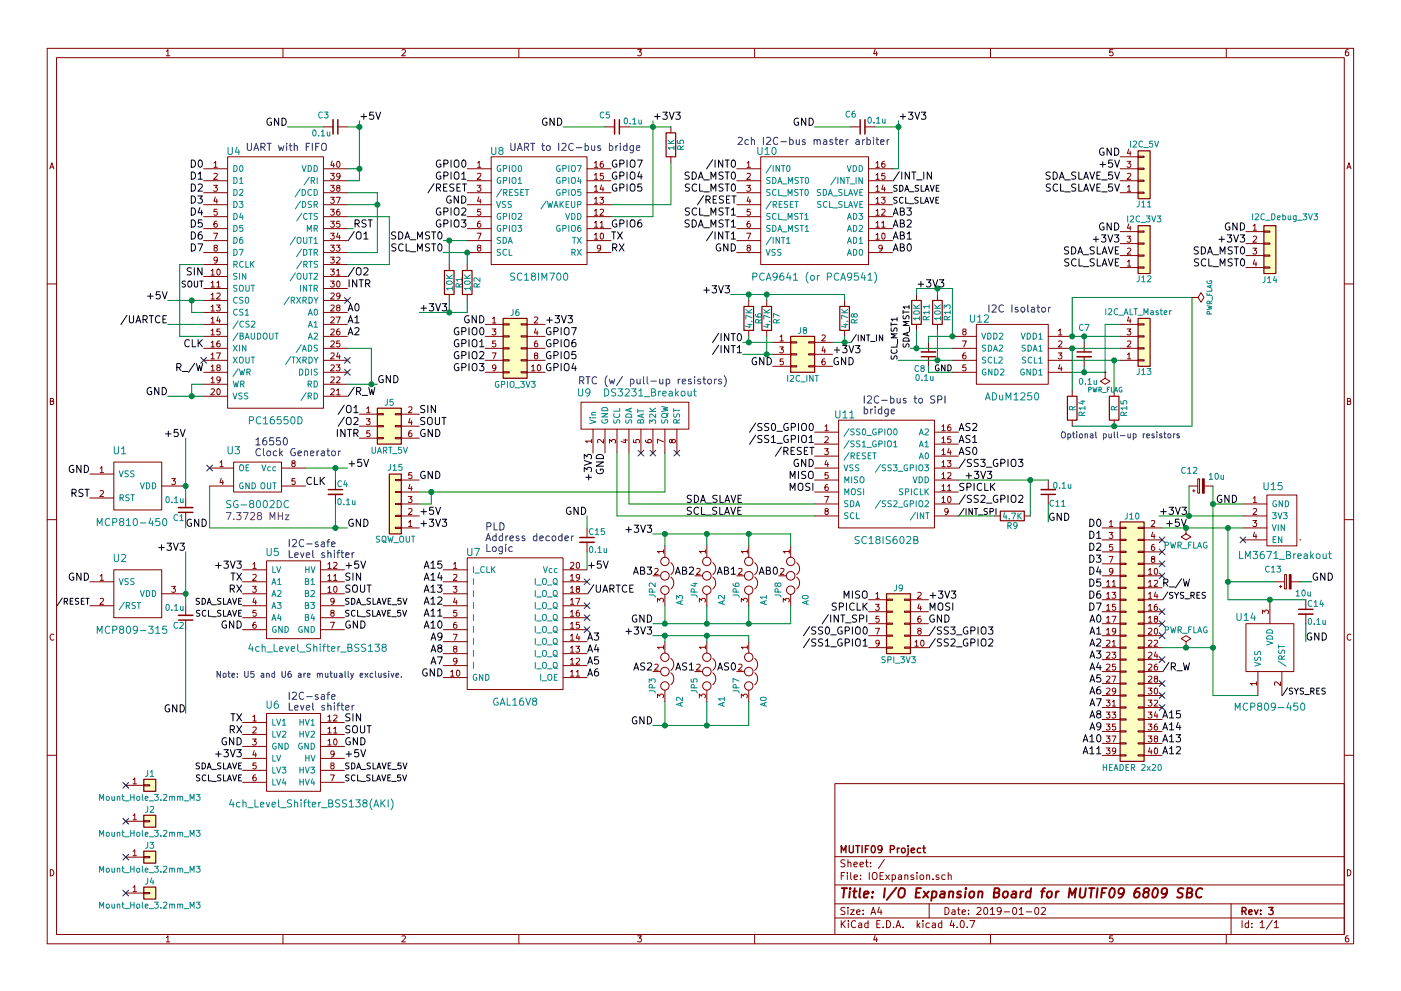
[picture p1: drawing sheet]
EESchema Schematic File Version 2
LIBS:sbclib
LIBS:power
LIBS:device
LIBS:switches
LIBS:relays
LIBS:motors
LIBS:transistors
LIBS:conn
LIBS:linear
LIBS:regul
LIBS:74xx
LIBS:cmos4000
LIBS:adc-dac
LIBS:memory
LIBS:xilinx
LIBS:microcontrollers
LIBS:dsp
LIBS:microchip
LIBS:analog_switches
LIBS:motorola
LIBS:texas
LIBS:intel
LIBS:audio
LIBS:interface
LIBS:digital-audio
LIBS:philips
LIBS:display
LIBS:cypress
LIBS:siliconi
LIBS:opto
LIBS:atmel
LIBS:contrib
LIBS:valves
LIBS:IOExpansion-cache
EELAYER 25 0
EELAYER END
$Descr A4 11693 8268
encoding utf-8
Sheet 1 1
Title "I/O Expansion Board for MUTIF09 6809 SBC"
Date "2019-01-02"
Rev "3"
Comp "MUTIF09 Project"
Comment1 ""
Comment2 ""
Comment3 ""
Comment4 ""
$EndDescr
$Comp
L PC16550D U4
U 1 1
P 2300 2400
F 0 "U4" H 1950 3550 60  0000 C CNN
F 1 "PC16550D" H 2300 1300 60  0000 C CNN
F 2 "Housings_DIP:DIP-40_W15.24mm" H 2300 2400 60  0001 C CNN
F 3 "" H 2300 2400 60  0001 C CNN
	1    2300 2400
	1    0    0    -1  
$EndComp
$Comp
L SG-8002DC U3
U 1 1
P 2150 4000
F 0 "U3" H 1950 4250 60  0000 C CNN
F 1 "SG-8002DC" H 2150 3800 60  0000 C CNN
F 2 "Oscillators:Oscillator_DIP-8" H 2150 3450 60  0001 C CNN
F 3 "" H 2150 3450 60  0001 C CNN
F 4 "7.3728 MHz" H 2150 3700 60  0000 C CNN "Frequency"
	1    2150 4000
	1    0    0    -1  
$EndComp
$Comp
L SC18IM700 U8
U 1 1
P 4500 1750
F 0 "U8" H 4150 2250 60  0000 C CNN
F 1 "SC18IM700" H 4500 1200 60  0000 C CNN
F 2 "ioexplib:DIP-16_W15.24mm" H 4500 1100 60  0001 C CNN
F 3 "" H 4500 1100 60  0001 C CNN
	1    4500 1750
	1    0    0    -1  
$EndComp
$Comp
L PCA9641 U10
U 1 1
P 6800 1750
F 0 "U10" H 6400 2250 60  0000 C CNN
F 1 "PCA9641 (or PCA9541)" H 6800 1200 60  0000 C CNN
F 2 "ioexplib:DIP-16_W15.24mm" H 6750 1100 60  0001 C CNN
F 3 "" H 6750 1100 60  0001 C CNN
	1    6800 1750
	1    0    0    -1  
$EndComp
$Comp
L SC18IS602B U11
U 1 1
P 7400 3950
F 0 "U11" H 7050 4450 60  0000 C CNN
F 1 "SC18IS602B" H 7400 3400 60  0000 C CNN
F 2 "ioexplib:DIP-16_W15.24mm" H 7400 3300 60  0001 C CNN
F 3 "" H 7400 3300 60  0001 C CNN
	1    7400 3950
	1    0    0    -1  
$EndComp
$Comp
L Conn_02x20_Odd_Even J10
U 1 1
P 9400 5300
F 0 "J10" H 9450 6300 50  0000 C CNN
F 1 "HEADER 2x20" H 9450 4200 50  0000 C CNN
F 2 "Pin_Headers:Pin_Header_Straight_2x20_Pitch2.54mm" H 9400 5300 50  0001 C CNN
F 3 "" H 9400 5300 50  0001 C CNN
	1    9400 5300
	1    0    0    -1  
$EndComp
$Comp
L CP_Small C13
U 1 1
P 10750 4850
F 0 "C13" V 10850 4900 50  0000 L CNN
F 1 "10u" V 10650 4650 50  0000 L CNN
F 2 "Capacitors_THT:CP_Radial_D5.0mm_P2.50mm" H 10750 4850 50  0001 C CNN
F 3 "" H 10750 4850 50  0001 C CNN
	1    10750 4850
	0    -1   -1   0   
$EndComp
$Comp
L MCP810 U1
U 1 1
P 1150 4050
F 0 "U1" H 1000 4350 60  0000 C CNN
F 1 "MCP810-450" H 1100 3750 60  0000 C CNN
F 2 "TO_SOT_Packages_SMD:SOT-23" H 1250 3550 60  0001 C CNN
F 3 "" H 1250 3550 60  0001 C CNN
	1    1150 4050
	1    0    0    -1  
$EndComp
$Comp
L MCP809 U2
U 1 1
P 1150 4950
F 0 "U2" H 1000 5250 60  0000 C CNN
F 1 "MCP809-315" H 1100 4650 60  0000 C CNN
F 2 "TO_SOT_Packages_SMD:SOT-23" H 1250 4450 60  0001 C CNN
F 3 "" H 1250 4450 60  0001 C CNN
	1    1150 4950
	1    0    0    -1  
$EndComp
$Comp
L Conn_02x05_Odd_Even J9
U 1 1
P 7450 5200
F 0 "J9" H 7500 5500 50  0000 C CNN
F 1 "SPI_3V3" H 7500 4900 50  0000 C CNN
F 2 "Pin_Headers:Pin_Header_Angled_2x05_Pitch2.54mm" H 7450 5200 50  0001 C CNN
F 3 "" H 7450 5200 50  0001 C CNN
	1    7450 5200
	1    0    0    -1  
$EndComp
$Comp
L C_Small C3
U 1 1
P 2800 1050
F 0 "C3" V 2700 900 50  0000 L CNN
F 1 "0.1u" V 2850 850 50  0000 L CNN
F 2 "Capacitors_THT:C_Disc_D4.3mm_W1.9mm_P5.00mm" H 2800 1050 50  0001 C CNN
F 3 "" H 2800 1050 50  0001 C CNN
	1    2800 1050
	0    1    1    0   
$EndComp
$Comp
L C_Small C5
U 1 1
P 5150 1050
F 0 "C5" V 5050 900 50  0000 L CNN
F 1 "0.1u" V 5100 1100 50  0000 L CNN
F 2 "Capacitors_THT:C_Disc_D4.3mm_W1.9mm_P5.00mm" H 5150 1050 50  0001 C CNN
F 3 "" H 5150 1050 50  0001 C CNN
	1    5150 1050
	0    1    1    0   
$EndComp
$Comp
L C_Small C11
U 1 1
P 8750 4100
F 0 "C11" H 8600 4200 50  0000 L CNN
F 1 "0.1u" H 8550 4050 50  0000 L CNN
F 2 "Capacitors_THT:C_Disc_D4.3mm_W1.9mm_P5.00mm" H 8750 4100 50  0001 C CNN
F 3 "" H 8750 4100 50  0001 C CNN
	1    8750 4100
	-1   0    0    1   
$EndComp
$Comp
L C_Small C6
U 1 1
P 7200 1050
F 0 "C6" V 7300 1100 50  0000 L CNN
F 1 "0.1u" V 7250 850 50  0000 L CNN
F 2 "Capacitors_THT:C_Disc_D4.3mm_W1.9mm_P5.00mm" H 7200 1050 50  0001 C CNN
F 3 "" H 7200 1050 50  0001 C CNN
	1    7200 1050
	0    -1   -1   0   
$EndComp
$Comp
L C_Small C8
U 1 1
P 7750 2950
F 0 "C8" H 7775 3075 50  0000 L CNN
F 1 "0.1u" H 7700 3150 50  0000 L CNN
F 2 "Capacitors_THT:C_Disc_D4.3mm_W1.9mm_P5.00mm" H 7750 2950 50  0001 C CNN
F 3 "" H 7750 2950 50  0001 C CNN
	1    7750 2950
	-1   0    0    1   
$EndComp
$Comp
L Conn_02x05_Odd_Even J6
U 1 1
P 4250 2900
F 0 "J6" H 4300 3200 50  0000 C CNN
F 1 "GPIO_3V3" H 4300 2600 50  0000 C CNN
F 2 "Pin_Headers:Pin_Header_Angled_2x05_Pitch2.54mm" H 4250 2900 50  0001 C CNN
F 3 "" H 4250 2900 50  0001 C CNN
	1    4250 2900
	1    0    0    -1  
$EndComp
Text Label 1700 1400 2    60   ~ 0
D0
Text Label 1700 1500 2    60   ~ 0
D1
Text Label 1700 1600 2    60   ~ 0
D2
Text Label 1700 1700 2    60   ~ 0
D3
Text Label 1700 1800 2    60   ~ 0
D4
Text Label 1700 1900 2    60   ~ 0
D5
Text Label 1700 2000 2    60   ~ 0
D6
Text Label 1700 2100 2    60   ~ 0
D7
Text Label 1400 2500 2    60   ~ 0
+5V
Text Label 1400 2700 2    60   ~ 0
/UARTCE
Text Label 1700 2900 2    60   ~ 0
CLK
Text Label 2550 4050 0    60   ~ 0
CLK
NoConn ~ 1750 3900
Text Label 2900 2600 0    60   ~ 0
A0
Text Label 2900 2700 0    60   ~ 0
A1
Text Label 2900 2800 0    60   ~ 0
A2
Text Label 2400 1050 2    60   ~ 0
GND
Text Label 3000 1000 0    60   ~ 0
+5V
Text Label 1400 3300 2    60   ~ 0
GND
Text Label 2950 1900 0    60   ~ 0
RST
Text Label 750  4150 2    60   ~ 0
RST
Text Label 750  3950 2    60   ~ 0
GND
Text Label 1550 3650 2    60   ~ 0
+5V
$Comp
L C_Small C4
U 1 1
P 2800 4100
F 0 "C4" H 2810 4170 50  0000 L CNN
F 1 "0.1u" H 2810 4020 50  0000 L CNN
F 2 "Capacitors_THT:C_Disc_D4.3mm_W1.9mm_P5.00mm" H 2800 4100 50  0001 C CNN
F 3 "" H 2800 4100 50  0001 C CNN
	1    2800 4100
	1    0    0    -1  
$EndComp
Text Label 2900 3900 0    60   ~ 0
+5V
Text Label 2900 4400 0    60   ~ 0
GND
Text Label 3150 3200 0    60   ~ 0
GND
NoConn ~ 2900 3000
NoConn ~ 2900 2500
NoConn ~ 2900 3100
NoConn ~ 1700 3000
Text Label 3000 3450 2    60   ~ 0
/O1
Text Label 3000 3550 2    60   ~ 0
/O2
Text Label 3000 3650 2    60   ~ 0
INTR
Text Label 2900 2000 0    60   ~ 0
/O1
Text Label 2900 2300 0    60   ~ 0
/O2
Text Label 2900 2400 0    60   ~ 0
INTR
Text Label 1700 3100 2    60   ~ 0
R_/W
Text Label 2900 3300 0    60   ~ 0
/R_W
Text Label 1700 2300 2    60   ~ 0
SIN
Text Label 1700 2400 2    50   ~ 0
SOUT
Text Label 5100 2100 0    60   ~ 0
RX
Text Label 5100 2000 0    60   ~ 0
TX
Text Label 3700 2000 2    60   ~ 0
SDA_MST0
Text Label 3700 2100 2    60   ~ 0
SCL_MST0
Text Label 3900 1900 2    60   ~ 0
GPIO3
Text Label 3900 1800 2    60   ~ 0
GPIO2
Text Label 5100 1900 0    60   ~ 0
GPIO6
Text Label 3900 1400 2    60   ~ 0
GPIO0
Text Label 3900 1500 2    60   ~ 0
GPIO1
Text Label 5100 1400 0    60   ~ 0
GPIO7
Text Label 5100 1500 0    60   ~ 0
GPIO4
Text Label 5100 1600 0    60   ~ 0
GPIO5
Text Label 4700 1050 2    60   ~ 0
GND
Text Label 5450 1000 0    60   ~ 0
+3V3
Text Label 3900 1700 2    60   ~ 0
GND
$Comp
L Conn_01x04 J11
U 1 1
P 9550 1500
F 0 "J11" H 9550 1700 50  0000 C CNN
F 1 "I2C_5V" H 9550 1200 50  0000 C CNN
F 2 "Pin_Headers:Pin_Header_Angled_1x04_Pitch2.00mm" H 9550 1500 50  0001 C CNN
F 3 "" H 9550 1500 50  0001 C CNN
	1    9550 1500
	1    0    0    1   
$EndComp
$Comp
L Conn_01x04 J13
U 1 1
P 9550 2900
F 0 "J13" H 9550 3100 50  0000 C CNN
F 1 "I2C_ALT_Master" H 9500 2600 50  0000 C CNN
F 2 "Pin_Headers:Pin_Header_Angled_1x04_Pitch2.00mm" H 9550 2900 50  0001 C CNN
F 3 "" H 9550 2900 50  0001 C CNN
	1    9550 2900
	1    0    0    1   
$EndComp
$Comp
L Conn_01x04 J12
U 1 1
P 9550 2125
F 0 "J12" H 9550 2325 50  0000 C CNN
F 1 "I2C_3V3" H 9550 1825 50  0000 C CNN
F 2 "Pin_Headers:Pin_Header_Angled_1x04_Pitch2.00mm" H 9550 2125 50  0001 C CNN
F 3 "" H 9550 2125 50  0001 C CNN
	1    9550 2125
	1    0    0    1   
$EndComp
$Comp
L R R5
U 1 1
P 5600 1200
F 0 "R5" V 5680 1200 50  0000 C CNN
F 1 "1K" V 5600 1200 50  0000 C CNN
F 2 "Resistors_THT:R_Axial_DIN0207_L6.3mm_D2.5mm_P10.16mm_Horizontal" V 5530 1200 50  0001 C CNN
F 3 "" H 5600 1200 50  0001 C CNN
	1    5600 1200
	1    0    0    -1  
$EndComp
$Comp
L R R1
U 1 1
P 3750 2350
F 0 "R1" V 3830 2350 50  0000 C CNN
F 1 "10K" V 3750 2350 50  0000 C CNN
F 2 "Resistors_THT:R_Axial_DIN0207_L6.3mm_D2.5mm_P10.16mm_Horizontal" V 3680 2350 50  0001 C CNN
F 3 "" H 3750 2350 50  0001 C CNN
	1    3750 2350
	1    0    0    -1  
$EndComp
$Comp
L R R2
U 1 1
P 3900 2350
F 0 "R2" V 3980 2350 50  0000 C CNN
F 1 "10K" V 3900 2350 50  0000 C CNN
F 2 "Resistors_THT:R_Axial_DIN0207_L6.3mm_D2.5mm_P10.16mm_Horizontal" V 3830 2350 50  0001 C CNN
F 3 "" H 3900 2350 50  0001 C CNN
	1    3900 2350
	1    0    0    -1  
$EndComp
Text Label 3500 2600 0    60   ~ 0
+3V3
Text Label 6150 1600 2    60   ~ 0
SCL_MST0
Text Label 6150 1500 2    60   ~ 0
SDA_MST0
Text Label 6150 1800 2    60   ~ 0
SCL_MST1
Text Label 6150 1900 2    60   ~ 0
SDA_MST1
Text Label 6150 1700 2    60   ~ 0
/RESET
Text Label 6150 1400 2    60   ~ 0
/INT0
Text Label 6150 2000 2    60   ~ 0
/INT1
Text Label 6800 1050 2    60   ~ 0
GND
Text Label 7500 1000 0    60   ~ 0
+3V3
Text Label 6150 2100 2    60   ~ 0
GND
$Comp
L Conn_02x03_Odd_Even J5
U 1 1
P 3200 3550
F 0 "J5" H 3250 3750 50  0000 C CNN
F 1 "UART_5V" H 3250 3350 50  0000 C CNN
F 2 "Pin_Headers:Pin_Header_Straight_2x03_Pitch2.54mm" H 3200 3550 50  0001 C CNN
F 3 "" H 3200 3550 50  0001 C CNN
	1    3200 3550
	1    0    0    -1  
$EndComp
Text Label 3500 3550 0    60   ~ 0
SOUT
Text Label 3500 3450 0    60   ~ 0
SIN
Text Label 3500 3650 0    60   ~ 0
GND
$Comp
L Conn_02x03_Odd_Even J8
U 1 1
P 6650 2950
F 0 "J8" H 6700 3150 50  0000 C CNN
F 1 "I2C_INT" H 6700 2750 50  0000 C CNN
F 2 "Pin_Headers:Pin_Header_Straight_2x03_Pitch2.54mm" H 6650 2950 50  0001 C CNN
F 3 "" H 6650 2950 50  0001 C CNN
	1    6650 2950
	1    0    0    -1  
$EndComp
Text Label 6200 2850 2    60   ~ 0
/INT0
Text Label 6200 2950 2    60   ~ 0
/INT1
Text Label 7100 2850 0    50   ~ 0
/INT_IN
Text Label 6950 2950 0    60   ~ 0
+3V3
Text Label 6950 3050 0    60   ~ 0
GND
Text Label 6450 3050 2    60   ~ 0
GND
Text Label 7450 1700 0    50   ~ 0
SCL_SLAVE
Text Label 7450 1500 0    60   ~ 0
/INT_IN
Text Label 7450 1600 0    50   ~ 0
SDA_SLAVE
Text Label 7500 3000 1    50   ~ 0
SCL_MST1
Text Label 7600 2900 1    50   ~ 0
SDA_MST1
Text Label 7950 3100 2    50   ~ 0
GND
Text Label 7650 2400 0    60   ~ 0
+3V3
Text Label 9350 1300 2    60   ~ 0
GND
Text Label 5725 4200 0    60   ~ 0
SDA_SLAVE
Text Label 5725 4300 0    60   ~ 0
SCL_SLAVE
Text Label 4950 3775 3    60   ~ 0
+3V3
Text Label 5050 3775 3    60   ~ 0
GND
Text Label 6800 3600 2    60   ~ 0
/SS0_GPIO0
Text Label 6800 3700 2    60   ~ 0
/SS1_GPIO1
Text Label 6800 3800 2    60   ~ 0
/RESET
Text Label 6800 3900 2    60   ~ 0
GND
Text Label 6800 4000 2    60   ~ 0
MISO
Text Label 6800 4100 2    60   ~ 0
MOSI
Text Label 8000 4200 0    60   ~ 0
/SS2_GPIO2
Text Label 8000 3900 0    60   ~ 0
/SS3_GPIO3
Text Label 8000 4100 0    60   ~ 0
SPICLK
Text Label 8750 4350 0    60   ~ 0
GND
Text Label 8050 4000 0    60   ~ 0
+3V3
Text Label 7250 5000 2    60   ~ 0
MISO
Text Label 7250 5100 2    60   ~ 0
SPICLK
Text Label 7250 5200 2    60   ~ 0
/INT_SPI
Text Label 7750 5000 0    60   ~ 0
+3V3
Text Label 7750 5100 0    60   ~ 0
MOSI
Text Label 7750 5200 0    60   ~ 0
GND
Text Label 7250 5300 2    60   ~ 0
/SS0_GPIO0
Text Label 7250 5400 2    60   ~ 0
/SS1_GPIO1
Text Label 7750 5400 0    60   ~ 0
/SS2_GPIO2
Text Label 7750 5300 0    60   ~ 0
/SS3_GPIO3
Text Label 3900 1600 2    60   ~ 0
/RESET
$Comp
L R R9
U 1 1
P 8450 4300
F 0 "R9" V 8530 4300 50  0000 C CNN
F 1 "4.7K" V 8450 4300 50  0000 C CNN
F 2 "Resistors_THT:R_Axial_DIN0207_L6.3mm_D2.5mm_P10.16mm_Horizontal" V 8380 4300 50  0001 C CNN
F 3 "" H 8450 4300 50  0001 C CNN
	1    8450 4300
	0    1    1    0   
$EndComp
Text Label 8000 4300 0    50   ~ 0
/INT_SPI
Text Label 4050 2800 2    60   ~ 0
GPIO0
Text Label 4550 2800 0    60   ~ 0
GPIO7
Text Label 1550 4600 2    60   ~ 0
+3V3
Text Label 750  4850 2    60   ~ 0
GND
Text Label 750  5050 2    50   ~ 0
/RESET
$Comp
L C_Small C1
U 1 1
P 1550 4250
F 0 "C1" H 1560 4320 50  0000 L CNN
F 1 "0.1u" H 1560 4170 50  0000 L CNN
F 2 "Capacitors_THT:C_Disc_D4.3mm_W1.9mm_P5.00mm" H 1550 4250 50  0001 C CNN
F 3 "" H 1550 4250 50  0001 C CNN
	1    1550 4250
	-1   0    0    1   
$EndComp
$Comp
L C_Small C2
U 1 1
P 1550 5150
F 0 "C2" H 1560 5220 50  0000 L CNN
F 1 "0.1u" H 1560 5070 50  0000 L CNN
F 2 "Capacitors_THT:C_Disc_D4.3mm_W1.9mm_P5.00mm" H 1550 5150 50  0001 C CNN
F 3 "" H 1550 5150 50  0001 C CNN
	1    1550 5150
	-1   0    0    1   
$EndComp
Text Label 1550 4400 0    60   ~ 0
GND
Text Label 1550 5950 2    60   ~ 0
GND
$Comp
L R R6
U 1 1
P 6250 2650
F 0 "R6" V 6330 2650 50  0000 C CNN
F 1 "4.7K" V 6250 2650 50  0000 C CNN
F 2 "Resistors_THT:R_Axial_DIN0207_L6.3mm_D2.5mm_P10.16mm_Horizontal" V 6180 2650 50  0001 C CNN
F 3 "" H 6250 2650 50  0001 C CNN
	1    6250 2650
	1    0    0    -1  
$EndComp
$Comp
L R R7
U 1 1
P 6400 2650
F 0 "R7" V 6480 2650 50  0000 C CNN
F 1 "4.7K" V 6400 2650 50  0000 C CNN
F 2 "Resistors_THT:R_Axial_DIN0207_L6.3mm_D2.5mm_P10.16mm_Horizontal" V 6330 2650 50  0001 C CNN
F 3 "" H 6400 2650 50  0001 C CNN
	1    6400 2650
	1    0    0    -1  
$EndComp
$Comp
L R R8
U 1 1
P 7050 2650
F 0 "R8" V 7130 2650 50  0000 C CNN
F 1 "4.7K" V 7050 2650 50  0000 C CNN
F 2 "Resistors_THT:R_Axial_DIN0207_L6.3mm_D2.5mm_P10.16mm_Horizontal" V 6980 2650 50  0001 C CNN
F 3 "" H 7050 2650 50  0001 C CNN
	1    7050 2650
	1    0    0    -1  
$EndComp
Text Label 6100 2450 2    60   ~ 0
+3V3
$Comp
L LM3671_Breakout U15
U 1 1
P 10700 4350
F 0 "U15" H 10625 4650 60  0000 C CNN
F 1 "LM3671_Breakout" H 10725 4075 60  0000 C CNN
F 2 "Pin_Headers:Pin_Header_Straight_1x04_Pitch2.54mm" H 10800 3500 60  0001 C CNN
F 3 "" H 10800 3500 60  0001 C CNN
	1    10700 4350
	1    0    0    -1  
$EndComp
NoConn ~ 10375 4500
Text Label 9675 4300 0    60   ~ 0
+3V3
$Comp
L PWR_FLAG #FLG01
U 1 1
P 9900 5400
F 0 "#FLG01" H 9900 5475 50  0001 C CNN
F 1 "PWR_FLAG" H 9900 5550 50  0000 C CNN
F 2 "" H 9900 5400 50  0001 C CNN
F 3 "" H 9900 5400 50  0001 C CNN
	1    9900 5400
	1    0    0    -1  
$EndComp
$Comp
L PWR_FLAG #FLG02
U 1 1
P 9900 4400
F 0 "#FLG02" H 9900 4475 50  0001 C CNN
F 1 "PWR_FLAG" H 9900 4550 50  0000 C CNN
F 2 "" H 9900 4400 50  0001 C CNN
F 3 "" H 9900 4400 50  0001 C CNN
	1    9900 4400
	-1   0    0    1   
$EndComp
Text Label 9725 4400 0    60   ~ 0
+5V
Text Label 9700 5000 0    50   ~ 0
/SYS_RES
Text Label 9200 4400 2    60   ~ 0
D0
Text Label 9200 4500 2    60   ~ 0
D1
Text Label 9200 4600 2    60   ~ 0
D2
Text Label 9200 4700 2    60   ~ 0
D3
Text Label 9200 4800 2    60   ~ 0
D4
Text Label 9200 4900 2    60   ~ 0
D5
Text Label 9200 5000 2    60   ~ 0
D6
Text Label 9200 5100 2    60   ~ 0
D7
Text Label 9200 5200 2    60   ~ 0
A0
Text Label 9200 5300 2    60   ~ 0
A1
Text Label 9200 5400 2    60   ~ 0
A2
Text Label 9200 5500 2    60   ~ 0
A3
Text Label 9200 5600 2    60   ~ 0
A4
Text Label 9200 5700 2    60   ~ 0
A5
Text Label 9200 5800 2    60   ~ 0
A6
Text Label 9200 5900 2    60   ~ 0
A7
Text Label 9700 6300 0    60   ~ 0
A12
Text Label 9700 6200 0    60   ~ 0
A13
Text Label 9700 6100 0    60   ~ 0
A14
Text Label 9700 6000 0    60   ~ 0
A15
Text Label 10150 4200 0    60   ~ 0
GND
NoConn ~ 9700 4500
NoConn ~ 9700 4600
NoConn ~ 9700 4700
NoConn ~ 9700 4800
NoConn ~ 9700 5100
NoConn ~ 9700 5200
NoConn ~ 9700 5300
NoConn ~ 9700 5700
NoConn ~ 9700 5800
NoConn ~ 9700 5900
$Comp
L MCP809 U14
U 1 1
P 10600 5400
F 0 "U14" V 10850 5600 60  0000 C CNN
F 1 "MCP809-450" V 10100 5400 60  0000 C CNN
F 2 "TO_SOT_Packages_SMD:SOT-23" H 10700 4900 60  0001 C CNN
F 3 "" H 10700 4900 60  0001 C CNN
	1    10600 5400
	0    -1   -1   0   
$EndComp
Text Label 10700 5800 0    50   ~ 0
/SYS_RES
Text Label 10950 4850 0    60   ~ 0
GND
$Comp
L CP_Small C12
U 1 1
P 10025 4050
F 0 "C12" V 10150 4075 50  0000 L CNN
F 1 "10u" V 10100 3850 50  0000 L CNN
F 2 "Capacitors_THT:CP_Radial_D5.0mm_P2.50mm" H 10025 4050 50  0001 C CNN
F 3 "" H 10025 4050 50  0001 C CNN
	1    10025 4050
	0    -1   -1   0   
$EndComp
Text Label 2875 4850 0    60   ~ 0
SIN
Text Label 2025 4850 2    60   ~ 0
TX
Text Label 2875 4950 0    60   ~ 0
SOUT
Text Label 2025 4950 2    60   ~ 0
RX
Text Label 2875 4750 0    60   ~ 0
+5V
Text Label 2025 4750 2    60   ~ 0
+3V3
Text Label 2875 5250 0    60   ~ 0
GND
Text Label 4050 2700 2    60   ~ 0
GND
Text Label 4550 2700 0    60   ~ 0
+3V3
Text Label 4050 2900 2    60   ~ 0
GPIO1
Text Label 4050 3000 2    60   ~ 0
GPIO2
Text Label 4050 3100 2    60   ~ 0
GPIO3
Text Label 4550 2900 0    60   ~ 0
GPIO6
Text Label 4550 3000 0    60   ~ 0
GPIO5
Text Label 4550 3100 0    60   ~ 0
GPIO4
$Comp
L GAL16V8 U7
U 1 1
P 4300 5200
F 0 "U7" H 3950 5800 60  0000 C CNN
F 1 "GAL16V8" H 4300 4550 60  0000 C CNN
F 2 "Housings_DIP:DIP-20_W7.62mm" H 4300 4650 60  0001 C CNN
F 3 "" H 4300 4650 60  0001 C CNN
	1    4300 5200
	1    0    0    -1  
$EndComp
Text Label 9200 6000 2    60   ~ 0
A8
Text Label 9200 6100 2    60   ~ 0
A9
Text Label 9200 6200 2    60   ~ 0
A10
Text Label 9200 6300 2    60   ~ 0
A11
Text Label 3700 4750 2    60   ~ 0
A15
Text Label 3700 4850 2    60   ~ 0
A14
Text Label 3700 4950 2    60   ~ 0
A13
Text Label 3700 5050 2    60   ~ 0
A12
Text Label 3700 5150 2    60   ~ 0
A11
Text Label 3700 5250 2    60   ~ 0
A10
Text Label 3700 5350 2    60   ~ 0
A9
Text Label 3700 5450 2    60   ~ 0
A8
Text Label 3700 5550 2    60   ~ 0
A7
Text Label 3700 5650 2    60   ~ 0
GND
Text Label 4900 4750 0    60   ~ 0
+5V
Text Label 4900 5650 0    60   ~ 0
A6
Text Label 4900 5550 0    60   ~ 0
A5
Text Label 4900 5450 0    60   ~ 0
A4
Text Label 4900 5350 0    60   ~ 0
A3
Text Label 4900 4950 0    60   ~ 0
/UARTCE
NoConn ~ 4900 4850
$Comp
L Jumper_NC_Dual JP2
U 1 1
P 5550 4800
F 0 "JP2" H 5600 4700 50  0000 L CNN
F 1 "A3" H 5750 4900 50  0000 C BNN
F 2 "Pin_Headers:Pin_Header_Straight_1x03_Pitch2.54mm" H 5550 4800 50  0001 C CNN
F 3 "" H 5550 4800 50  0001 C CNN
	1    5550 4800
	0    1    1    0   
$EndComp
$Comp
L Jumper_NC_Dual JP4
U 1 1
P 5900 4800
F 0 "JP4" H 5950 4700 50  0000 L CNN
F 1 "A2" H 6100 4900 50  0000 C BNN
F 2 "Pin_Headers:Pin_Header_Straight_1x03_Pitch2.54mm" H 5900 4800 50  0001 C CNN
F 3 "" H 5900 4800 50  0001 C CNN
	1    5900 4800
	0    1    1    0   
$EndComp
$Comp
L Jumper_NC_Dual JP6
U 1 1
P 6250 4800
F 0 "JP6" H 6300 4700 50  0000 L CNN
F 1 "A1" H 6450 4900 50  0000 C BNN
F 2 "Pin_Headers:Pin_Header_Straight_1x03_Pitch2.54mm" H 6250 4800 50  0001 C CNN
F 3 "" H 6250 4800 50  0001 C CNN
	1    6250 4800
	0    1    1    0   
$EndComp
$Comp
L Jumper_NC_Dual JP8
U 1 1
P 6600 4800
F 0 "JP8" H 6650 4700 50  0000 L CNN
F 1 "A0" H 6800 4900 50  0000 C BNN
F 2 "Pin_Headers:Pin_Header_Straight_1x03_Pitch2.54mm" H 6600 4800 50  0001 C CNN
F 3 "" H 6600 4800 50  0001 C CNN
	1    6600 4800
	0    1    1    0   
$EndComp
$Comp
L Jumper_NC_Dual JP3
U 1 1
P 5550 5600
F 0 "JP3" H 5600 5500 50  0000 L CNN
F 1 "A2" H 5800 5700 50  0000 C BNN
F 2 "Pin_Headers:Pin_Header_Straight_1x03_Pitch2.54mm" H 5550 5600 50  0001 C CNN
F 3 "" H 5550 5600 50  0001 C CNN
	1    5550 5600
	0    1    1    0   
$EndComp
$Comp
L Jumper_NC_Dual JP5
U 1 1
P 5900 5600
F 0 "JP5" H 5950 5500 50  0000 L CNN
F 1 "A1" H 6150 5700 50  0000 C BNN
F 2 "Pin_Headers:Pin_Header_Straight_1x03_Pitch2.54mm" H 5900 5600 50  0001 C CNN
F 3 "" H 5900 5600 50  0001 C CNN
	1    5900 5600
	0    1    1    0   
$EndComp
$Comp
L Jumper_NC_Dual JP7
U 1 1
P 6250 5600
F 0 "JP7" H 6300 5500 50  0000 L CNN
F 1 "A0" H 6500 5700 50  0000 C BNN
F 2 "Pin_Headers:Pin_Header_Straight_1x03_Pitch2.54mm" H 6250 5600 50  0001 C CNN
F 3 "" H 6250 5600 50  0001 C CNN
	1    6250 5600
	0    1    1    0   
$EndComp
Text Label 5450 4800 2    60   ~ 0
AB3
Text Label 5800 4800 2    60   ~ 0
AB2
Text Label 6150 4800 2    60   ~ 0
AB1
Text Label 6500 4800 2    60   ~ 0
AB0
Text Label 5450 5600 2    60   ~ 0
AS2
Text Label 5800 5600 2    60   ~ 0
AS1
Text Label 6150 5600 2    60   ~ 0
AS0
Text Label 5450 4450 2    60   ~ 0
+3V3
Text Label 5450 5200 2    60   ~ 0
GND
Text Label 5450 5300 2    60   ~ 0
+3V3
Text Label 5450 6050 2    60   ~ 0
GND
Text Label 7450 1800 0    60   ~ 0
AB3
Text Label 7450 1900 0    60   ~ 0
AB2
Text Label 7450 2000 0    60   ~ 0
AB1
Text Label 7450 2100 0    60   ~ 0
AB0
Text Label 8000 3600 0    60   ~ 0
AS2
Text Label 8000 3700 0    60   ~ 0
AS1
Text Label 8000 3800 0    60   ~ 0
AS0
$Comp
L Conn_01x01 J1
U 1 1
P 1250 6550
F 0 "J1" H 1250 6650 50  0000 C CNN
F 1 "Mount_Hole_3.2mm_M3" H 1250 6450 50  0000 C CNN
F 2 "Mounting_Holes:MountingHole_3.2mm_M3" H 1250 6550 50  0001 C CNN
F 3 "" H 1250 6550 50  0001 C CNN
	1    1250 6550
	1    0    0    -1  
$EndComp
$Comp
L Conn_01x01 J2
U 1 1
P 1250 6850
F 0 "J2" H 1250 6950 50  0000 C CNN
F 1 "Mount_Hole_3.2mm_M3" H 1250 6750 50  0000 C CNN
F 2 "Mounting_Holes:MountingHole_3.2mm_M3" H 1250 6850 50  0001 C CNN
F 3 "" H 1250 6850 50  0001 C CNN
	1    1250 6850
	1    0    0    -1  
$EndComp
$Comp
L Conn_01x01 J3
U 1 1
P 1250 7150
F 0 "J3" H 1250 7250 50  0000 C CNN
F 1 "Mount_Hole_3.2mm_M3" H 1250 7050 50  0000 C CNN
F 2 "Mounting_Holes:MountingHole_3.2mm_M3" H 1250 7150 50  0001 C CNN
F 3 "" H 1250 7150 50  0001 C CNN
	1    1250 7150
	1    0    0    -1  
$EndComp
$Comp
L Conn_01x01 J4
U 1 1
P 1250 7450
F 0 "J4" H 1250 7550 50  0000 C CNN
F 1 "Mount_Hole_3.2mm_M3" H 1250 7350 50  0000 C CNN
F 2 "Mounting_Holes:MountingHole_3.2mm_M3" H 1250 7450 50  0001 C CNN
F 3 "" H 1250 7450 50  0001 C CNN
	1    1250 7450
	1    0    0    -1  
$EndComp
NoConn ~ 1050 6550
NoConn ~ 1050 6850
NoConn ~ 1050 7150
NoConn ~ 1050 7450
Text Label 9700 4900 0    60   ~ 0
R_/W
Text Label 9700 5600 0    60   ~ 0
/R_W
$Comp
L Conn_01x04 J14
U 1 1
P 10600 2025
F 0 "J14" H 10600 1725 50  0000 C CNN
F 1 "I2C_Debug_3V3" H 10725 2250 50  0000 C CNN
F 2 "Pin_Headers:Pin_Header_Straight_1x04_Pitch2.00mm" H 10600 2025 50  0001 C CNN
F 3 "" H 10600 2025 50  0001 C CNN
	1    10600 2025
	1    0    0    -1  
$EndComp
Text Label 10400 1925 2    60   ~ 0
GND
Text Label 10400 2025 2    60   ~ 0
+3V3
Text Label 10400 2125 2    60   ~ 0
SDA_MST0
Text Label 10400 2225 2    60   ~ 0
SCL_MST0
$Comp
L C_Small C14
U 1 1
P 10900 5100
F 0 "C14" H 10910 5170 50  0000 L CNN
F 1 "0.1u" H 10910 5020 50  0000 L CNN
F 2 "Capacitors_THT:C_Disc_D4.3mm_W1.9mm_P5.00mm" H 10900 5100 50  0001 C CNN
F 3 "" H 10900 5100 50  0001 C CNN
	1    10900 5100
	1    0    0    -1  
$EndComp
Text Label 10900 5350 0    60   ~ 0
GND
$Comp
L C_Small C15
U 1 1
P 4900 4500
F 0 "C15" H 4910 4570 50  0000 L CNN
F 1 "0.1u" H 4910 4420 50  0000 L CNN
F 2 "Capacitors_THT:C_Disc_D4.3mm_W1.9mm_P5.00mm" H 4900 4500 50  0001 C CNN
F 3 "" H 4900 4500 50  0001 C CNN
	1    4900 4500
	1    0    0    -1  
$EndComp
Text Label 4900 4300 2    60   ~ 0
GND
NoConn ~ 4900 5050
NoConn ~ 4900 5150
NoConn ~ 4900 5250
NoConn ~ 9700 5500
Text Notes 2400 4650 0    60   ~ 0
I2C-safe\nLevel shifter
Text Notes 4825 3200 0    60   ~ 0
RTC (w/ pull-up resistors)
Text Notes 4250 1250 0    60   ~ 0
UART to I2C-bus bridge
Text Notes 6150 1200 0    60   ~ 0
2ch I2C-bus master arbiter
Text Notes 7200 3450 0    60   ~ 0
I2C-bus to SPI \nbridge
Text Notes 4050 4600 0    60   ~ 0
PLD\nAddress decoder\nLogic
Text Notes 2050 1250 0    60   ~ 0
UART with FIFO
$Comp
L R R11
U 1 1
P 7650 2600
F 0 "R11" V 7730 2600 50  0000 C CNN
F 1 "10K" V 7650 2600 50  0000 C CNN
F 2 "Resistors_THT:R_Axial_DIN0207_L6.3mm_D2.5mm_P10.16mm_Horizontal" V 7580 2600 50  0001 C CNN
F 3 "" H 7650 2600 50  0001 C CNN
	1    7650 2600
	1    0    0    -1  
$EndComp
$Comp
L R R13
U 1 1
P 7825 2600
F 0 "R13" V 7905 2600 50  0000 C CNN
F 1 "10K" V 7825 2600 50  0000 C CNN
F 2 "Resistors_THT:R_Axial_DIN0207_L6.3mm_D2.5mm_P10.16mm_Horizontal" V 7755 2600 50  0001 C CNN
F 3 "" H 7825 2600 50  0001 C CNN
	1    7825 2600
	1    0    0    -1  
$EndComp
$Comp
L R R14
U 1 1
P 8950 3400
F 0 "R14" V 9030 3400 50  0000 C CNN
F 1 "R" V 8950 3400 50  0000 C CNN
F 2 "Resistors_THT:R_Axial_DIN0207_L6.3mm_D2.5mm_P10.16mm_Horizontal" V 8880 3400 50  0001 C CNN
F 3 "" H 8950 3400 50  0001 C CNN
	1    8950 3400
	1    0    0    -1  
$EndComp
$Comp
L R R15
U 1 1
P 9300 3400
F 0 "R15" V 9380 3400 50  0000 C CNN
F 1 "R" V 9300 3400 50  0000 C CNN
F 2 "Resistors_THT:R_Axial_DIN0207_L6.3mm_D2.5mm_P10.16mm_Horizontal" V 9230 3400 50  0001 C CNN
F 3 "" H 9300 3400 50  0001 C CNN
	1    9300 3400
	1    0    0    -1  
$EndComp
Text Notes 8850 3650 0    50   ~ 0
Optional pull-up resistors
$Comp
L Conn_01x05 J15
U 1 1
P 3300 4200
F 0 "J15" H 3300 3900 50  0000 C CNN
F 1 "SQW_OUT" H 3300 4500 50  0000 C CNN
F 2 "Pin_Headers:Pin_Header_Straight_1x05_Pitch2.54mm" H 3300 4200 50  0001 C CNN
F 3 "" H 3300 4200 50  0001 C CNN
	1    3300 4200
	-1   0    0    1   
$EndComp
Text Label 3500 4000 0    60   ~ 0
GND
Text Label 3500 4300 0    60   ~ 0
+5V
Text Label 3500 4400 0    60   ~ 0
+3V3
$Comp
L 4ch_Level_Shifter_BSS138 U5
U 1 1
P 2450 5000
F 0 "U5" H 2275 5400 60  0000 C CNN
F 1 "4ch_Level_Shifter_BSS138" H 2650 4600 60  0000 C CNN
F 2 "Housings_DIP:DIP-12_W10.16mm" H 2450 4650 60  0001 C CNN
F 3 "" H 2450 4650 60  0001 C CNN
	1    2450 5000
	1    0    0    -1  
$EndComp
Text Label 2025 5250 2    60   ~ 0
GND
Text Label 2025 5050 2    50   ~ 0
SDA_SLAVE
Text Label 2025 5150 2    50   ~ 0
SCL_SLAVE
Text Label 2875 5050 0    50   ~ 0
SDA_SLAVE_5V
Text Label 2875 5150 0    50   ~ 0
SCL_SLAVE_5V
Text Label 9350 1400 2    60   ~ 0
+5V
Text Label 9350 1500 2    60   ~ 0
SDA_SLAVE_5V
Text Label 9350 1600 2    60   ~ 0
SCL_SLAVE_5V
Text Label 9350 1925 2    60   ~ 0
GND
Text Label 9350 2025 2    60   ~ 0
+3V3
Text Label 9350 2125 2    60   ~ 0
SDA_SLAVE
Text Label 9350 2225 2    60   ~ 0
SCL_SLAVE
$Comp
L ADuM1250 U12
U 1 1
P 8450 2950
F 0 "U12" H 8725 3250 60  0000 C CNN
F 1 "ADuM1250" H 8450 2600 60  0000 C CNN
F 2 "Housings_DIP:DIP-8_W7.62mm" H 8450 2500 60  0001 C CNN
F 3 "" H 8450 2500 60  0001 C CNN
	1    8450 2950
	-1   0    0    -1  
$EndComp
$Comp
L C_Small C7
U 1 1
P 9050 2950
F 0 "C7" H 9000 3175 50  0000 L CNN
F 1 "0.1u" H 9000 2725 50  0000 L CNN
F 2 "Capacitors_THT:C_Disc_D4.3mm_W1.9mm_P5.00mm" H 9050 2950 50  0001 C CNN
F 3 "" H 9050 2950 50  0001 C CNN
	1    9050 2950
	1    0    0    -1  
$EndComp
Text Notes 8775 2600 2    60   ~ 0
I2C Isolator
Wire Wire Line
	1700 2200 1500 2200
Wire Wire Line
	1500 2200 1500 2800
Wire Wire Line
	1500 2800 1700 2800
Wire Wire Line
	1400 2500 1700 2500
Wire Wire Line
	1700 2600 1600 2600
Wire Wire Line
	1600 2600 1600 2500
Connection ~ 1600 2500
Wire Wire Line
	1700 2700 1400 2700
Wire Wire Line
	3000 1500 2900 1500
Wire Wire Line
	3000 1000 3000 1500
Wire Wire Line
	2900 1400 3000 1400
Connection ~ 3000 1400
Wire Wire Line
	2900 1050 3000 1050
Connection ~ 3000 1050
Wire Wire Line
	2700 1050 2400 1050
Wire Wire Line
	1400 3300 1700 3300
Wire Wire Line
	1700 3200 1600 3200
Wire Wire Line
	1600 3200 1600 3300
Connection ~ 1600 3300
Wire Wire Line
	2900 1900 2950 1900
Wire Wire Line
	1550 3650 1550 4150
Wire Wire Line
	2550 3900 2900 3900
Connection ~ 2800 3900
Wire Wire Line
	1750 4050 1750 4400
Wire Wire Line
	1750 4400 2900 4400
Connection ~ 2800 4400
Wire Wire Line
	2800 4200 2800 4400
Wire Wire Line
	2800 3900 2800 4000
Wire Wire Line
	2900 2900 3100 2900
Wire Wire Line
	3100 2900 3100 3200
Wire Wire Line
	2900 3200 3150 3200
Connection ~ 3100 3200
Wire Wire Line
	3150 2100 2900 2100
Wire Wire Line
	3150 1600 3150 2100
Wire Wire Line
	3150 1600 2900 1600
Wire Wire Line
	2900 1700 3150 1700
Connection ~ 3150 1700
Wire Wire Line
	2900 1800 3250 1800
Wire Wire Line
	3250 1800 3250 2200
Wire Wire Line
	3250 2200 2900 2200
Wire Wire Line
	5450 1800 5100 1800
Wire Wire Line
	5450 1000 5450 1800
Connection ~ 5450 1050
Wire Wire Line
	5050 1050 4700 1050
Wire Wire Line
	3700 2000 3900 2000
Wire Wire Line
	3900 2100 3700 2100
Wire Wire Line
	3750 2200 3750 2000
Connection ~ 3750 2000
Wire Wire Line
	3900 2200 3900 2100
Connection ~ 3900 2100
Wire Wire Line
	3750 2500 3750 2600
Wire Wire Line
	3900 2600 3900 2500
Wire Wire Line
	7500 1400 7450 1400
Wire Wire Line
	7500 1000 7500 1400
Wire Wire Line
	7300 1050 7500 1050
Connection ~ 7500 1050
Wire Wire Line
	7100 1050 6800 1050
Wire Wire Line
	8000 4000 8750 4000
Wire Wire Line
	8750 4200 8750 4350
Wire Wire Line
	8600 4300 8600 4000
Connection ~ 8600 4000
Wire Wire Line
	8000 4300 8300 4300
Wire Wire Line
	1550 4600 1550 5050
Wire Wire Line
	3500 2600 3900 2600
Connection ~ 3750 2600
Connection ~ 1550 4050
Wire Wire Line
	1550 4400 1550 4350
Connection ~ 1550 4950
Wire Wire Line
	1550 5250 1550 5950
Wire Wire Line
	5100 1700 5600 1700
Wire Wire Line
	5600 1700 5600 1350
Wire Wire Line
	5250 1050 5600 1050
Wire Wire Line
	7050 2450 7050 2500
Wire Wire Line
	6100 2450 7050 2450
Wire Wire Line
	6400 2500 6400 2450
Connection ~ 6400 2450
Wire Wire Line
	6250 2500 6250 2450
Connection ~ 6250 2450
Wire Wire Line
	6950 2850 7100 2850
Wire Wire Line
	7050 2850 7050 2800
Connection ~ 7050 2850
Wire Wire Line
	6200 2850 6450 2850
Wire Wire Line
	6250 2800 6250 2850
Connection ~ 6250 2850
Wire Wire Line
	6200 2950 6450 2950
Wire Wire Line
	6400 2800 6400 2950
Connection ~ 6400 2950
Wire Wire Line
	10125 4050 10125 5800
Wire Wire Line
	9700 5400 10125 5400
Wire Wire Line
	9700 4400 10375 4400
Wire Wire Line
	9675 4300 10375 4300
Connection ~ 9900 5400
Connection ~ 9900 4400
Wire Wire Line
	10250 4400 10250 5000
Connection ~ 10250 4400
Wire Wire Line
	10125 4200 10375 4200
Wire Wire Line
	10250 5000 10900 5000
Wire Wire Line
	10125 5800 10500 5800
Connection ~ 10125 5400
Wire Wire Line
	10850 4850 10950 4850
Wire Wire Line
	10650 4850 10250 4850
Connection ~ 10250 4850
Wire Wire Line
	9925 4050 9925 4300
Connection ~ 9925 4300
Connection ~ 10125 4200
Wire Wire Line
	5450 4450 6600 4450
Wire Wire Line
	6600 4450 6600 4550
Wire Wire Line
	6250 4550 6250 4450
Connection ~ 6250 4450
Wire Wire Line
	5900 4550 5900 4450
Connection ~ 5900 4450
Wire Wire Line
	5550 4550 5550 4450
Connection ~ 5550 4450
Wire Wire Line
	5450 5200 6600 5200
Wire Wire Line
	6600 5200 6600 5050
Wire Wire Line
	6250 5050 6250 5200
Connection ~ 6250 5200
Wire Wire Line
	5900 5050 5900 5200
Connection ~ 5900 5200
Wire Wire Line
	5550 5050 5550 5200
Connection ~ 5550 5200
Wire Wire Line
	5450 5300 6250 5300
Wire Wire Line
	6250 5300 6250 5350
Wire Wire Line
	5900 5350 5900 5300
Connection ~ 5900 5300
Wire Wire Line
	5550 5350 5550 5300
Connection ~ 5550 5300
Wire Wire Line
	5450 6050 6250 6050
Wire Wire Line
	6250 6050 6250 5850
Wire Wire Line
	5900 5850 5900 6050
Connection ~ 5900 6050
Wire Wire Line
	5550 5850 5550 6050
Connection ~ 5550 6050
Connection ~ 10600 5000
Wire Wire Line
	10900 5200 10900 5350
Wire Wire Line
	4900 4750 4900 4600
Wire Wire Line
	4900 4400 4900 4300
Wire Wire Line
	3500 4200 3600 4200
Wire Wire Line
	3600 4200 3600 4100
Connection ~ 3600 4100
Wire Wire Line
	8950 2900 9350 2900
Wire Wire Line
	8950 3000 9350 3000
Wire Wire Line
	8950 2800 9350 2800
Wire Wire Line
	9350 2700 9225 2700
Wire Wire Line
	9225 2700 9225 3100
Wire Wire Line
	9225 3100 8950 3100
Wire Wire Line
	9050 2850 9050 2800
Connection ~ 9050 2800
Wire Wire Line
	9050 3050 9050 3100
Connection ~ 9050 3100
Wire Wire Line
	8950 3250 8950 2900
Connection ~ 8950 2900
Wire Wire Line
	9300 3250 9300 3000
Connection ~ 9300 3000
Wire Wire Line
	8950 3550 9950 3550
Wire Wire Line
	9950 3550 9950 2475
Wire Wire Line
	9950 2475 8950 2475
Wire Wire Line
	8950 2475 8950 2800
Connection ~ 9300 3550
Connection ~ 8950 2800
Wire Wire Line
	7950 2900 7600 2900
Wire Wire Line
	7500 3000 7950 3000
Wire Wire Line
	7650 2750 7650 2900
Connection ~ 7650 2900
Wire Wire Line
	7825 2750 7825 3000
Connection ~ 7825 3000
Wire Wire Line
	7650 2400 7950 2400
Wire Wire Line
	7950 2400 7950 2800
Wire Wire Line
	7825 2450 7825 2400
Connection ~ 7825 2400
Wire Wire Line
	7650 2450 7650 2400
Wire Wire Line
	7750 2850 7750 2800
Wire Wire Line
	7750 2800 7950 2800
Connection ~ 7950 2800
Wire Wire Line
	7950 3100 7750 3100
Wire Wire Line
	7750 3100 7750 3050
$Comp
L DS3231_Breakout U9
U 1 1
P 5150 3450
F 0 "U9" V 5325 3725 60  0000 C CNN
F 1 "DS3231_Breakout" V 5325 3175 60  0000 C CNN
F 2 "Pin_Headers:Pin_Header_Straight_1x08_Pitch2.54mm" H 5250 2650 60  0001 C CNN
F 3 "" H 5250 2650 60  0001 C CNN
	1    5150 3450
	0    -1   -1   0   
$EndComp
Wire Wire Line
	5250 3775 5250 4200
Wire Wire Line
	5250 4200 6800 4200
Wire Wire Line
	5150 3775 5150 4300
Wire Wire Line
	5150 4300 6800 4300
Wire Wire Line
	3500 4100 5550 4100
Wire Wire Line
	5550 4100 5550 3775
NoConn ~ 5350 3775
NoConn ~ 5450 3775
NoConn ~ 5650 3775
$Comp
L 4ch_Level_Shifter_BSS138(AKI) U6
U 1 1
P 2450 6275
F 0 "U6" H 2275 6675 60  0000 C CNN
F 1 "4ch_Level_Shifter_BSS138(AKI)" H 2600 5850 60  0000 C CNN
F 2 "Housings_DIP:DIP-12_W10.16mm" H 2450 5925 60  0001 C CNN
F 3 "" H 2450 5925 60  0001 C CNN
	1    2450 6275
	1    0    0    -1  
$EndComp
Text Label 2025 6025 2    60   ~ 0
TX
Text Label 2025 6125 2    60   ~ 0
RX
Text Label 2025 6225 2    60   ~ 0
GND
Text Label 2025 6325 2    60   ~ 0
+3V3
Text Label 2025 6425 2    50   ~ 0
SDA_SLAVE
Text Label 2025 6525 2    50   ~ 0
SCL_SLAVE
Text Label 2875 6425 0    50   ~ 0
SDA_SLAVE_5V
Text Label 2875 6525 0    50   ~ 0
SCL_SLAVE_5V
Text Label 2875 6325 0    60   ~ 0
+5V
Text Label 2875 6225 0    60   ~ 0
GND
Text Label 2875 6125 0    60   ~ 0
SOUT
Text Label 2875 6025 0    60   ~ 0
SIN
Text Notes 2400 5925 0    60   ~ 0
I2C-safe\nLevel shifter
Text Notes 1800 5650 0    50   ~ 0
Note: U5 and U6 are mutually exclusive.
Text Notes 2125 3800 0    60   ~ 0
16550\nClock Generator
$Comp
L PWR_FLAG #FLG03
U 1 1
P 9950 2475
F 0 "#FLG03" H 9950 2550 50  0001 C CNN
F 1 "PWR_FLAG" H 9950 2625 40  0000 C CNN
F 2 "" H 9950 2475 50  0001 C CNN
F 3 "" H 9950 2475 50  0001 C CNN
	1    9950 2475
	0    1    1    0   
$EndComp
$Comp
L PWR_FLAG #FLG04
U 1 1
P 9225 3100
F 0 "#FLG04" H 9225 3175 50  0001 C CNN
F 1 "PWR_FLAG" H 9225 3250 40  0000 C CNN
F 2 "" H 9225 3100 50  0001 C CNN
F 3 "" H 9225 3100 50  0001 C CNN
	1    9225 3100
	-1   0    0    1   
$EndComp
$EndSCHEMATC
